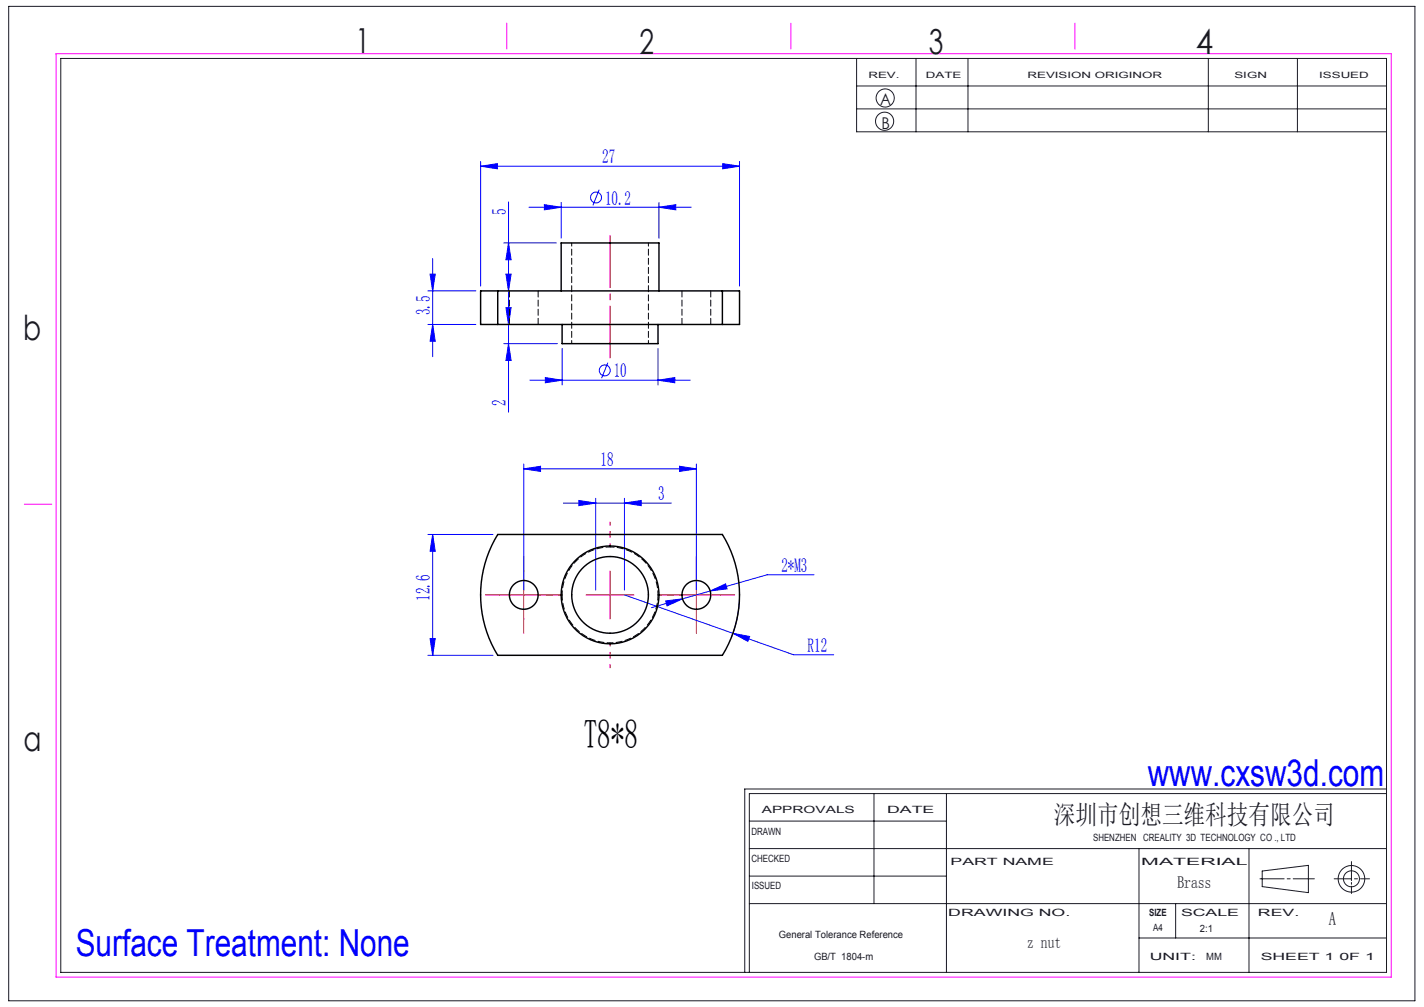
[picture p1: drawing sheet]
<svg xmlns="http://www.w3.org/2000/svg" width="297mm" height="210mm" viewBox="0 0 297 210" stroke-linecap="round" stroke-linejoin="round" font-family="sans-serif">
<g fill="none" stroke="#191924" stroke-width=".21">
<path d="M1.8 1.3h293.3v207.4h-293.3zM12.7 12.2h276.5v190.6h-276.5zM178.7 12.2v15.3h110.5M178.7 17.9h110.5M191.1 12.2v15.3M201.9 12.2v15.3M252 12.2v15.3M270.6 12.2v15.3M178.7 22.7h110.5M156.3 177h132.9M156.3 171.2h41.1M182.3 165.5v22.9"/>
<path d="M197.4 165.5v37.3M237.6 177v25.8M260.5 177v25.8M281.9 179.7v4M289.2 165.5h-132.9v37.3M289.2 164.5h-133.9v38.3M156.3 188.4h132.9M156.3 182.7h41.1M237.6 195.6h51.6M245.2 188.4v7.2M262.8 183.3h5M263.3 181.6l9.6-1.1v5.7l-9.6-1.3z"/>
<path d="M268.5 183.3h.6M269.7 183.3h4.4M278.3 183.3h3.6M281.9 184v.4M281.9 184.8v1.5M282.5 183.3h.6M283.8 183.3h1.9"/>
<circle cx="184.5" cy="25.3" r="1.89"/>
<circle cx="184.6" cy="20.4" r="1.89"/>
<circle cx="281.9" cy="183.3" r="1.67"/>
<circle cx="281.9" cy="183.3" r="2.77"/>
</g>
<path d="M11.7 11.2h278.5v192.6h-278.5zM105.7 4.8v5.4M165 4.8v5.4M224.2 4.8v5.4M5.1 105.1h5.7" fill="none" stroke="#f0f" stroke-width=".21"/>
<g fill="none" stroke="#00f" stroke-width=".21">
<path d="M100.2 34.7l3.5-.6v1.1zM100.2 33.7v26M100.2 34.7h54M125 39.6l-1.3 3.2M150.7 34.1l3.5 .6-3.5 .5zM154.2 33.7v26M89.7 57.2h1.1l-.6 3.5zM90.2 53.9v20.5M105.1 50.7h10.9M105.5 57.2h1.1l-.5 3.5zM106.1 42.1v18.6M106.1 50.7l.5 3.5h-1.1z"/>
<path d="M110.3 43.2h33.9M113.5 42.7l3.5 .5-3.5 .6zM117 42.2v7.5M137.4 43.2l3.5-.5v1.1zM137.4 42.2v7.5M89.2 60.7h10M89.2 67.7h10M90.2 67.7l.6 3.5h-1.1zM105.1 71.7h11.1M105.5 64.2h1.1l-.5 3.5zM106.1 60.9v25.1M106.1 71.7l.5 3.5h-1.1z"/>
<path d="M110.5 79.3h33.5M113.7 78.7l3.5 .6-3.5 .5zM117.2 72.7v7.6M126.8 75.6l-1.3 3.3M137.2 79.3l3.5-.6v1.1zM137.2 72.7v7.6M109.2 97.8l3.5-.6v1.1zM109.2 96.8v26.3M109.2 97.8h36M141.7 97.2l3.5 .6-3.5 .5zM145.2 96.8v26.3M89.2 111.5h13.6"/>
<path d="M90.2 111.5v25.2M90.2 111.5l.6 3.5h-1.1zM117.5 104.9h22.5M120.7 104.4l3.5 .5-3.5 .5zM124.2 103.9v19.2M130.2 104.9l3.5-.5v1zM130.2 103.9v19.2M169.8 119.9h-9.8l-17.6 5M89.2 136.7h13.6M89.7 133.2h1.1l-.6 3.5zM130.2 124.1l35.3 12.4h8.4M138.8 125.3l3.6-.4-3.3 1.5z"/>
<path d="M142.4 124.9l-6.5 1.8M148.1 123.2l3.2-1.4 .3 1zM152.9 132.1l3.4 .6-.3 1zM154.2 125.1a24 24 0 0 1-1.7 7.9"/>
<circle cx="124.3" cy="41.2" r="1.14"/>
<circle cx="126.1" cy="77.2" r="1.14"/>
</g>
<path d="M109.2 119.1v-3M145.2 119.1v-3M104.2 124.1h-3M109.2 129.1v3M114.2 124.1h3M140.2 124.1h-3M145.2 129.1v3M150.2 124.1h3" fill="none" stroke="#f00" stroke-width=".21" stroke-dasharray="30.5 1.3 1.3 1.3"/>
<path d="M127.2 114.1v-5.2M117.2 124.1h-5.2M127.2 134.1v5.2M137.2 124.1h5.2" fill="none" stroke="#f00" stroke-width=".21" stroke-dasharray="30.5 1.3 1.3 1.3" stroke-dashoffset="29.8"/>
<path d="M109.2 119.1v10M127.2 119.1v10M145.2 119.1v10M104.2 124.1h10M122.2 124.1h10M140.2 124.1h10" fill="none" stroke="#f00" stroke-width=".21"/>
<path d="M127.2 74.7v-25.6" fill="none" stroke="#f00" stroke-width=".21" stroke-dasharray="30.5 1.3 1.3 1.3" stroke-dashoffset="19.6"/>
<g fill="#00f">
<path d="M113.5 42.7l3.5 .5-3.5 .6zM137.4 43.2l3.5-.5v1.1zM113.7 78.7l3.5 .6-3.5 .5zM137.2 79.3l3.5-.6v1.1zM100.2 34.7l3.5-.6v1.1zM150.7 34.1l3.5 .6-3.5 .5zM109.2 97.8l3.5-.6v1.1zM141.7 97.2l3.5 .6-3.5 .5zM120.7 104.4l3.5 .5-3.5 .5zM130.2 104.9l3.5-.5v1zM152.9 132.1l3.1 1.6 .3-1zM138.8 125.3l.3 1.1 3.3-1.5zM148.1 123.2l3.5-.4-.3-1z"/>
<path d="M90.2 111.5l.6 3.5h-1.1zM89.7 133.2h1.1l-.6 3.5z"/>
<path d="M106.1 50.7l.5 3.5h-1.1zM105.5 57.2h1.1l-.5 3.5zM89.7 57.2h1.1l-.6 3.5zM90.2 67.7l.6 3.5h-1.1zM105.5 64.2h1.1l-.5 3.5zM106.1 71.7l.5 3.5h-1.1z"/>
</g>
<g fill="none" stroke="#000" stroke-width=".3">
<path d="M103.8 60.7h-3.6v7h3.6M103.8 60.7v7M103.8 60.7h46.9M103.8 67.7h46.9M117 60.7v-10h20.4v10M117.2 67.7v4h20v-4M150.7 60.7h3.5v7h-3.5M150.7 60.7v7M103.8 111.5h46.9a24 24 0 0 1 0 25.2h-46.9a24 24 0 0 1 0-25.2z"/>
<circle cx="109.2" cy="124.1" r="3"/>
<circle cx="127.2" cy="124.1" r="10.2"/>
<circle cx="127.2" cy="124.1" r="8"/>
<circle cx="145.2" cy="124.1" r="3"/>
</g>
<path d="M119.2 50.7v21M135.2 50.7v21" fill="none" stroke="#000" stroke-width=".21" stroke-dasharray="1.3 .6" stroke-dashoffset=".6"/>
<path d="M106.2 60.7v7M112.2 67.7v-7M142.2 60.7v7M148.2 67.7v-7" fill="none" stroke="#000" stroke-width=".21" stroke-dasharray="1.3 .6"/>
<path d="M127.2 114.1a10 10 0 0 0-10 10M137.2 124.1a10 10 0 0 0-10-10" fill="none" stroke="#000" stroke-width=".21" stroke-dasharray="1.3 .6" stroke-dashoffset=".4"/>
<path d="M117.2 124.1a10 10 0 0 0 10 10 10 10 0 0 0 10-10" fill="none" stroke="#000" stroke-width=".21" stroke-dasharray="1.3 .6" stroke-dashoffset=".2"/>
<text font-size="8.5" x="121.7" y="156.1">T8*8</text>
<g font-size="7.8" fill="#00f">
<text x="239.4" y="163.9">www.cxsw3d.com</text>
<text x="15.8" y="199.3">Surface Treatment: None</text>
</g>
<g font-size="7.2" fill="#191924">
<text x="74.1" y="11">1</text>
<text x="133.4" y="11.2">2</text>
<text x="193.7" y="11.3">3</text>
<text x="249.4" y="11.3">4</text>
<text x="4.8" y="70.9">b</text>
<text x="4.9" y="156.5">a</text>
</g>
<text font-size="5.6" fill="#191924" x="219.8" y="171.8">深圳市创想三维科技有限公司</text>
<g font-size="4.1" fill="#00f">
<text x="125.6" y="34.1">27</text>
<text x="105.5" y="44.8" transform="rotate(-90 105.5 44.8)">5</text>
<text x="126.2" y="42.6">10.2</text>
<text x="89.7" y="65.7" transform="rotate(-90 89.7 65.7)">3.5</text>
<text x="128" y="78.7">10</text>
<text x="105.5" y="84.6" transform="rotate(-90 105.5 84.6)">2</text>
<text x="125.3" y="97.2">18</text>
<text x="137.3" y="104.3">3</text>
<text x="163" y="119.3">2*M3</text>
<text x="89.7" y="125.3" transform="rotate(-90 89.7 125.3)">12.6</text>
<text x="168.4" y="136">R12</text>
</g>
<text font-size="3.9" fill="#191924" x="277.2" y="193">A</text>
<g font-size="3.5" fill="#191924">
<text x="245.6" y="185.2">Brass</text>
<text x="214.3" y="197.7">z nut</text>
</g>
<g font-size="3.4" fill="#191924">
<text x="183.6" y="22">A</text>
<text x="183.8" y="27">B</text>
</g>
<g font-size="2.1" fill="#191924">
<text x="158.9" y="169.5">APPROVALS</text>
<text x="185" y="169.5">DATE</text>
<text x="156.7" y="174.2">DRAWN</text>
<text x="156.7" y="179.7">CHECKED</text>
<text x="228" y="175.4">SHENZHEN CREALITY 3D TECHNOLOGY CO ., LTD</text>
<text x="156.8" y="185.4">ISSUED</text>
<text x="198.2" y="180.4">PART NAME</text>
<text x="238" y="180.4">MATERIAL</text>
<text x="197.8" y="191">DRAWING NO.</text>
<text x="239.7" y="191">SIZE</text>
<text x="246.3" y="191">SCALE</text>
<text x="262.4" y="191">REV.</text>
<text x="162.4" y="195.6">General Tolerance Reference</text>
<text x="240.5" y="194.1">A4</text>
<text x="250.3" y="194.3">2:1</text>
<text x="169.8" y="200.2">GB/T 1804-m</text>
<text x="239.8" y="200.2">UNIT:</text>
<text x="251.6" y="200.2">MM</text>
<text x="262.9" y="200.2">SHEET 1 0F 1</text>
</g>
<g font-size="1.8" fill="#191924">
<text x="181.1" y="16.3">REV.</text>
<text x="193.1" y="16.3">DATE</text>
<text x="214.3" y="16.3">REVISION ORIGINOR</text>
<text x="257.5" y="16.3">SIGN</text>
<text x="275.1" y="16.3">ISSUED</text>
</g>
</svg>
